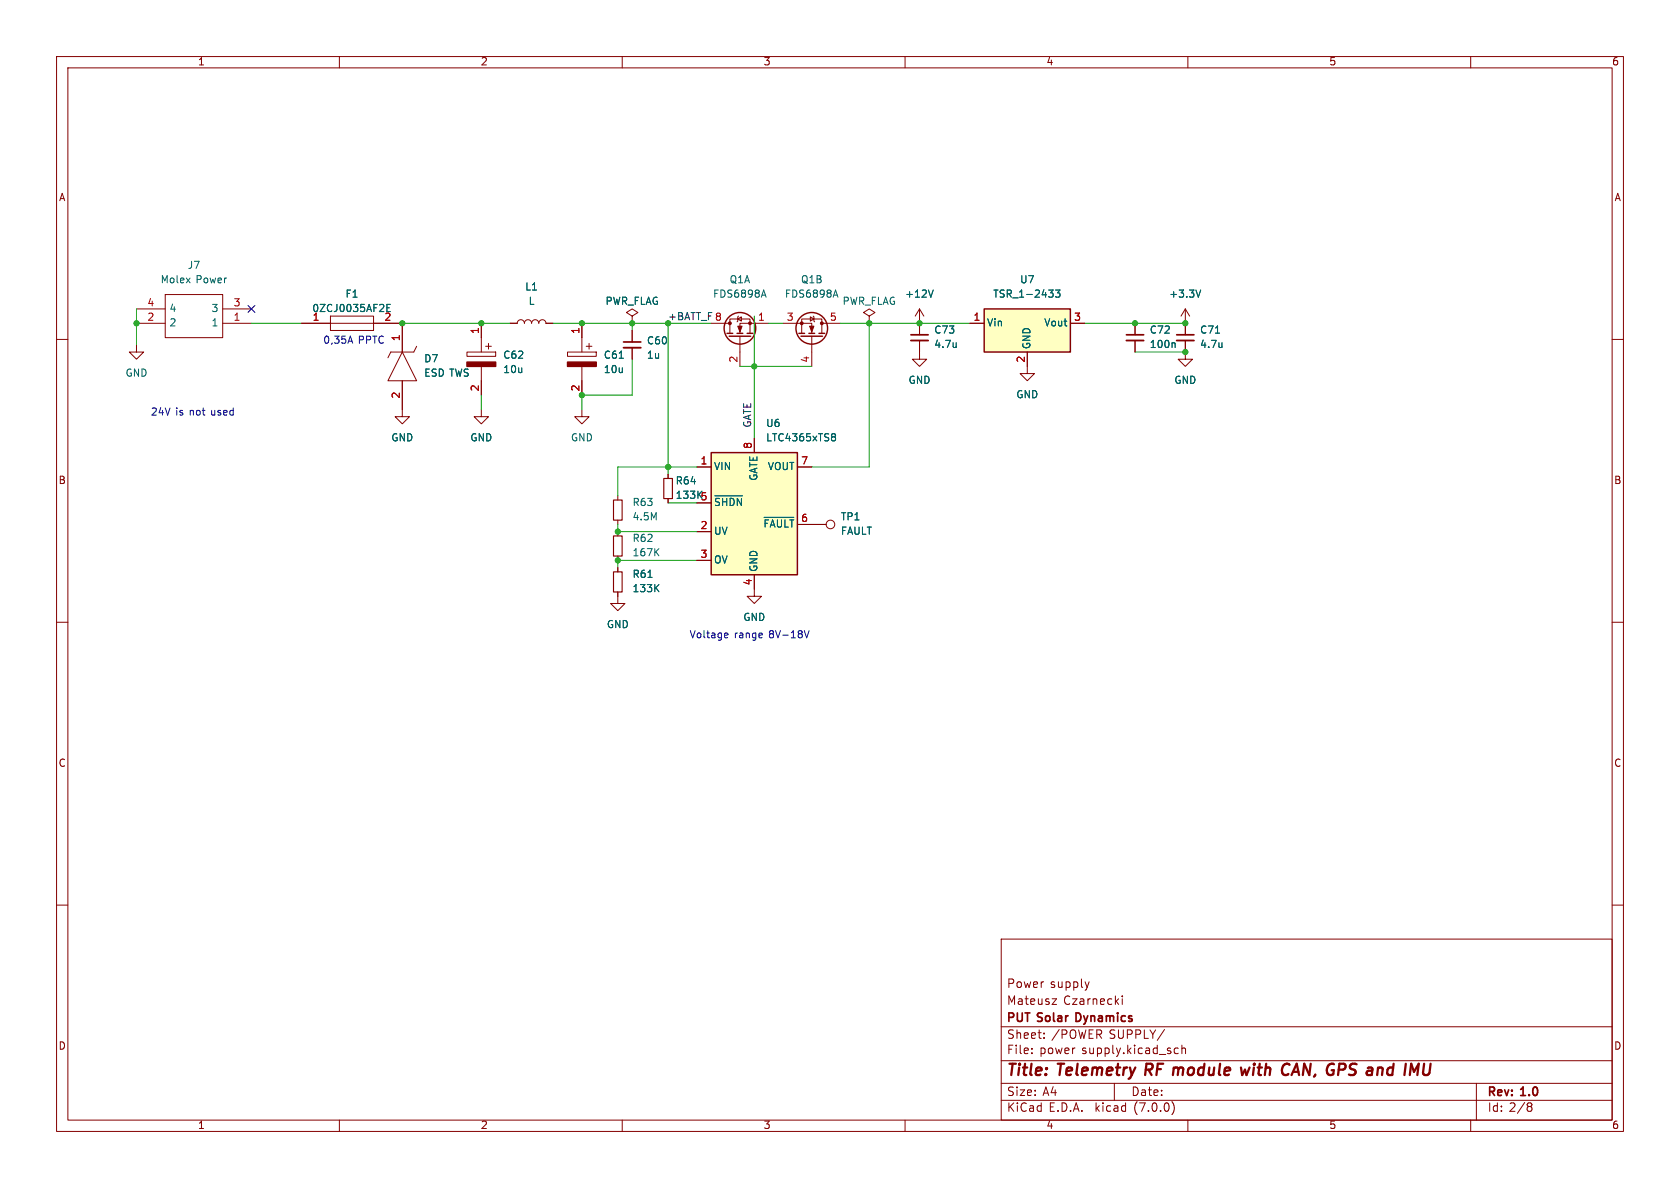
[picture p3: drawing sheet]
<svg xmlns="http://www.w3.org/2000/svg" width="297mm" height="210mm" viewBox="0 0 297 210" stroke-linecap="round" stroke-linejoin="round" font-family="sans-serif">
<g fill="none" stroke="#840000" stroke-width=".18">
<path d="M10 10h277v190h-277zM12 12h273v186h-273zM60 10v2M110 10v2M160 10v2M210 10v2M260 10v2M10 60h2M24.1 57.2h5.1M24.1 54.6h5.1M29.2 52.1h10.2v7.6h-10.2zM39.4 57.2h5"/>
<path d="M39.4 54.6h5M53.3 57.2h17.8v5M58.4 55.9h7.6v2.5h-7.6zM85.1 57.2v5M90.2 57.2h1.2a.64 .64 0 0 1 .7-.7 .64 .64 0 0 1 .6 .7 .64 .64 0 0 1 .6-.7 .64 .64 0 0 1 .7 .7 .64 .64 0 0 1 .6-.7 .64 .64 0 0 1 .6 .7 .64 .64 0 0 1 .7-.7 .64 .64 0 0 1 .6 .7h1.3M102.9 57.2v5M111.8 55.9l1-.7-1-.6-1.1 .6 1.1 .7v1.3M111.8 57.2h.1M111.8 58.4v2.1M125.7 57.2h3.3M129 58.9v-2.5h3.6v2.5M130.4 56.4l.7-.4v.8z"/>
<path d="M130.6 55.9l-.2 .1v.8l-.1 .1M130.8 59.4v5.4M135.9 57.2h-5.1v1.7M138.4 57.2h5.1v1.7M141.7 58.9v-2.5h3.6v2.5M143.3 56l.6 .4-.6 .4zM143.5 59.4v5.4M143.8 55.9l.1 .1v.8l.1 .1M145.3 57.2h3.3M153.7 55.9l1-.7-1-.6-1 .6 1 .7v1.3M153.7 57.2h.1M162.6 54.6l-.8 1.3"/>
<path d="M162.6 54.6v4.6M162.6 54.6l.7 1.3M171.4 57.2h2.6M189.2 57.2h2.6M200.7 57.2v2M209.5 54.6v4.6M209.5 54.6l-.7 1.3M209.5 54.6l.8 1.3M285 60h2M24.1 61v1.2h1.3l-1.3 1.3-1.2-1.3h1.2M71.1 67.3v6.4h1.3l-1.3 1.2-1.3-1.2h1.3M71.1 62.2l2.6 5.1h-5.1z"/>
<path d="M73.7 61.2l-.5 1h-4.1l-.5 1M82.5 62.2h5.1v.8h-5.1zM85.1 72.4v1.3h1.3l-1.3 1.2-1.3-1.2h1.3M85.1 64.8v5.1M85.9 61.2h1M86.4 60.7v1M100.3 62.2h5.1v.8h-5.1zM102.9 72.4v1.3h1.2l-1.2 1.2-1.3-1.2h1.3M102.9 64.8v5.1M103.6 61.2h1M104.1 60.7v1M111.8 61.5v2"/>
<path d="M133.3 77.5v2.5M162.6 60.2v3.3h1.2l-1.2 1.3-1.3-1.3h1.3M181.6 62.2v3.8h1.3l-1.3 1.3-1.3-1.3h1.3M200.7 60.2v2M209.5 60.2v3.3h1.3l-1.3 1.3-1.2-1.3h1.2M109.2 87.6v.8M109.2 91.9v.8M109.2 94v.7M109.2 98.3v.8M118.1 83.8v.8M118.1 88.1v.8M123.2 82.6h2.5"/>
<path d="M123.2 94h2.5M123.2 99.1h2.5M123.2 88.9h2.5M141 82.6h2.5M141 92.7h5M10 110h2M109.2 104.6v2.1h1.3l-1.3 1.3-1.3-1.3h1.3M109.2 100.3v.8M133.3 101.6v3.8h1.3l-1.3 1.3-1.2-1.3h1.2M285 110h2M10 160h2M285 160h2"/>
<path d="M177 166h108v32h-108zM186 176.6h.8l-.8 1h.8M192.5 173.6l-.3 1M198.4 176.1v.1M198.4 176.6v1M60 198v2M110 198v2M160 198v2M177 194.5h108M177 191.5h108M177 187.5h108M177 181.5h108"/>
<path d="M182.4 186.1v.2M182.4 185.3v.2M184.6 183.4v.2M184.6 182.6v.2M197 191.5v3M205.9 182l-1.3 1.9M207.2 194.7a1.72 1.72 0 0 1 0 2.3M207.7 186.2h.6M207.7 185.3h.6M208.9 185.4l.3-.1h.3l.1 1M208.9 184.8v1.5M210 198v2"/>
<path d="M260 198v2M261 191.5v6.5M270.3 195.6h.2M270.5 195l.3 .2-.3 .4M270.5 195.6l.3 .1v.5l-.3 .3h-.2"/>
<circle cx="146.8" cy="92.7" r=".76"/>
</g>
<path d="M220.9 188.7l-.5 1.3-.3-.9-.5 .9M227.9 188.1l.1 .1M229.2 188l-.9 2M251.8 188l-.2 1.7 .3 .3" fill="none" stroke="#840000" stroke-width=".4"/>
<path d="M110.2 61.5h3.1M161 60.2h3.1M199.1 60.2h3.1M208 60.2h3.1" fill="none" stroke="#840000" stroke-width=".33"/>
<path d="M161 59.2h3.1M199.1 59.2h3.1M208 59.2h3.1M110.2 60.5h3.1" fill="none" stroke="#840000" stroke-width=".3"/>
<g fill="#840000" stroke="#840000" stroke-width=".25">
<path d="M100.3 64h5.1v.8h-5.1z"/>
<path d="M82.5 64h5.1v.8h-5.1z"/>
</g>
<g fill="#ffffc2" stroke="#ffffc2" stroke-width=".18">
<path d="M125.7 80h15.3v21.6h-15.3z"/>
<path d="M174 54.6h15.2v7.6h-15.2z"/>
</g>
<g fill="none" stroke="#840000" stroke-width=".25">
<path d="M128.5 58.9h1M128.9 59.4h3.8M130.3 58.9h1M132.1 58.9h1M141.2 58.9h1M141.6 59.4h3.8M143 58.9h1M144.8 58.9h1M174 54.6h15.2v7.6h-15.2zM125.7 80h15.3v21.6h-15.3z"/>
<circle cx="130.8" cy="58" r="2.79"/>
<circle cx="143.5" cy="58" r="2.79"/>
</g>
<g fill="none" stroke="#006464" stroke-width=".18">
<path d="M68.4 54.4h.4M69 53.8h-.6v1.3M134.7 52.2h.6M135 51.3l.4 1.2M147.4 52.2h.6M147.7 51.3l.4 1.2M165 51.3l-.4 1.2M185.4 51.3h.8l-.4 .5M186.1 51.9v.5M186.6 51.3h.8l-.4 .5 .3 .1v.5l-.2 .1-.5-.1M212.3 51.3l-.5 1.2M147.2 76.7h.3l.2 .2-.2 .3"/>
<path d="M147.2 77.2h.3M147.5 77.2l.2 .3v.2l-.2 .2h-.3M207.6 60.6l.1 .2v.6M126.4 87.6h4.9M127.2 88.2l-.5-.1-.2 .4M127.7 88.1v1.3M128.5 88.1v1.3M129.8 88.6l-.2-.4-.5-.1v1.3M131.1 88.1v1.3l-.7-1.3v1.3M135.1 91.5h5.2M135.9 91.9h-.6v1.3M136.2 93.2l.4-1.3 .4 1.3"/>
<path d="M137.4 91.9v1M138.2 91.9v1M138.8 91.9v1.3M139.6 91.9h.7M140 91.9v1.3"/>
</g>
<g fill="#840000" stroke="#840000" stroke-width=".18">
<path d="M143.1 57.7h.8l-.4 1z"/>
<path d="M130.4 57.7h.8l-.4 1z"/>
<circle cx="141.7" cy="57.1" r=".25"/>
<circle cx="145.3" cy="57.1" r=".25"/>
<circle cx="132.6" cy="57.1" r=".25"/>
<circle cx="129" cy="57.1" r=".25"/>
</g>
<path d="M108.5 94.7h1.5v3.6h-1.5zM108.5 88.4h1.5v3.5h-1.5zM117.3 84.6h1.6v3.5h-1.6zM108.5 101.1h1.5v3.5h-1.5z" fill="none" stroke="#840000" stroke-width=".2"/>
<path d="M128.3 111.9l.3 .1 .1 .2-.6 .1M128.6 112.7l-.3 .1M142.2 111.5l.4 1.3 .4-1.3" fill="none" stroke="#0000c2" stroke-width=".18"/>
<g fill="none" stroke="#009600" stroke-width=".18">
<path d="M24.1 54.6v6.4M44.4 57.2h8.9M71.1 57.2h19.1M97.8 57.2h27.9M111.8 57.2v1.2M118.1 57.2v26.6M133.3 55.9v21.6M135.9 57.2h2.5M148.6 57.2h22.8M153.7 57.2v25.4h-10.2M191.8 57.2h17.7M85.1 69.9v2.5"/>
<path d="M111.8 63.5v6.4h-8.9v2.5M130.8 64.8h12.7M200.7 62.2h8.8M109.2 92.7v1.3h14M118.1 88.9h5.1M123.2 99.1h-14v1.2M123.2 82.6h-14v5"/>
</g>
<path d="M43.8 54l1.3 1.2M45.1 54l-1.3 1.2" fill="none" stroke="#000084" stroke-width=".18"/>
<g fill="#009600" stroke="#009600" stroke-width=".18">
<circle cx="24.1" cy="57.2" r=".46"/>
<circle cx="102.9" cy="69.9" r=".46"/>
<circle cx="109.2" cy="94" r=".46"/>
<circle cx="109.2" cy="99.1" r=".46"/>
<circle cx="111.8" cy="57.2" r=".46"/>
<circle cx="102.9" cy="57.2" r=".46"/>
<circle cx="71.1" cy="57.2" r=".46"/>
<circle cx="85.1" cy="57.2" r=".46"/>
<circle cx="200.7" cy="57.2" r=".46"/>
<circle cx="118.1" cy="82.6" r=".46"/>
<circle cx="153.7" cy="57.2" r=".46"/>
<circle cx="162.6" cy="57.2" r=".46"/>
<circle cx="133.3" cy="64.8" r=".46"/>
<circle cx="209.5" cy="57.2" r=".46"/>
<circle cx="209.5" cy="62.2" r=".46"/>
</g>
<g font-size="2.8" fill="#840000">
<text x="178" y="190.8">Title:</text>
<text x="187.1" y="190.8">Telemetry</text>
<text x="203.1" y="190.8">RF module</text>
<text x="221.3" y="190.8">with</text>
<text x="229.1" y="190.8">CAN, GPS and</text>
<text x="252.6" y="190.8">IMU</text>
</g>
<g font-size="2.1" fill="#840000">
<text x="178" y="177.9">Mateusz</text>
<text x="178" y="174.9">Power</text>
<text x="185.6" y="174.9">supply</text>
<text x="188" y="177.9">Czarnecki</text>
<text x="178" y="183.9">Sheet:</text>
<text x="178" y="181.1">PUT Solar</text>
<text x="185.9" y="183.9">/POWER</text>
<text x="190.8" y="181.1">Dynamics</text>
<text x="196.1" y="183.9">SUPPLY/</text>
<text x="178" y="186.6">File:</text>
<text x="183.8" y="186.6">power</text>
<text x="191.2" y="186.6">supply.kicad_sch</text>
<text x="178" y="196.8">KiCad</text>
<text x="178" y="194">Size:</text>
<text x="184.3" y="194">A4</text>
<text x="185.4" y="196.8">E.D.A.</text>
<text x="193.7" y="196.8">kicad</text>
<text x="200" y="194">Date:</text>
<text x="200.6" y="196.8">(7.0.0)</text>
<text x="263" y="194.2">Rev:</text>
<text x="263" y="196.8">Id: 2/8</text>
<text x="269" y="194.2">1.0</text>
</g>
<g font-size="1.8" fill="#840000">
<text x="35" y="11.8">1</text>
<text x="85" y="11.8">2</text>
<text x="135" y="11.8">3</text>
<text x="185" y="11.8">4</text>
<text x="235" y="11.8">5</text>
<text x="285" y="11.8">6</text>
<text x="10.4" y="35.8">A</text>
<text x="285.4" y="35.8">A</text>
<text x="10.3" y="85.8">B</text>
<text x="285.3" y="85.8">B</text>
<text x="10.3" y="135.8">C</text>
<text x="285.3" y="135.8">C</text>
<text x="10.3" y="185.8">D</text>
<text x="285.3" y="185.8">D</text>
<text x="35" y="199.8">1</text>
<text x="85" y="199.8">2</text>
<text x="135" y="199.8">3</text>
<text x="185" y="199.8">4</text>
<text x="235" y="199.8">5</text>
<text x="285" y="199.8">6</text>
</g>
<g font-size="1.8" fill="#006464">
<text x="33.1" y="47.8">J7</text>
<text x="28.3" y="50.4">Molex</text>
<text x="34.6" y="50.4">Power</text>
<text x="61" y="52.9">F1</text>
<text x="92.8" y="51.6">L1</text>
<text x="126" y="52.9">FDS6898A</text>
<text x="128.9" y="50.4">Q1A</text>
<text x="138.7" y="52.9">FDS6898A</text>
<text x="141.5" y="50.4">Q1B</text>
<text x="160" y="52.9">+12V</text>
<text x="175.5" y="52.9">TSR_1-2433</text>
<text x="180.3" y="50.4">U7</text>
<text x="206.6" y="52.9">+3.3V</text>
<text x="30" y="58">2</text>
<text x="30" y="55.4">4</text>
<text x="37.3" y="58">1</text>
<text x="37.3" y="55.4">3</text>
<text x="55.2" y="55.4">0ZCJ0035AF2E</text>
<text x="93.4" y="54.2">L</text>
<text x="107" y="54.2">PWR_FLAG</text>
<text x="148.9" y="54.2">PWR_FLAG</text>
<text x="165.1" y="59.3">C73</text>
<text x="174.5" y="58">Vin</text>
<text x="184.5" y="58">Vout</text>
<text x="203.2" y="59.3">C72</text>
<text x="212.1" y="59.3">C71</text>
<text x="74.9" y="64.3">D7</text>
<text x="88.9" y="63.7">C62</text>
<text x="106.7" y="63.7">C61</text>
<text x="114.3" y="61.2">C60</text>
<text x="114.3" y="63.7">1u</text>
<text x="165.1" y="61.8">4.7u</text>
<text x="182.4" y="61.7" transform="rotate(-90 182.4 61.7)">GND</text>
<text x="203.2" y="61.8">100n</text>
<text x="212.1" y="61.8">4.7u</text>
<text x="22.1" y="66.9">GND</text>
<text x="74.9" y="66.9">ESD TWS</text>
<text x="88.9" y="66.2">10u</text>
<text x="106.7" y="66.2">10u</text>
<text x="160.6" y="68.1">GND</text>
<text x="179.6" y="70.7">GND</text>
<text x="207.6" y="68.1">GND</text>
<text x="135.4" y="75.8">U6</text>
<text x="69.1" y="78.3">GND</text>
<text x="83.1" y="78.3">GND</text>
<text x="100.9" y="78.3">GND</text>
<text x="126.2" y="83.4">VIN</text>
<text x="135.4" y="78.3">LTC4365xTS8</text>
<text x="135.6" y="83.4">VOUT</text>
<text x="111.8" y="89.7">R63</text>
<text x="119.4" y="85.9">R64</text>
<text x="134.2" y="85.1" transform="rotate(-90 134.2 85.1)">GATE</text>
<text x="111.8" y="92.3">4.5M</text>
<text x="126.2" y="94.8">UV</text>
<text x="126.2" y="90.3">~{SHDN}</text>
<text x="134.8" y="94.1">~{FAULT}</text>
<text x="148.6" y="92.3">TP1</text>
<text x="148.6" y="94.8">FAULT</text>
<text x="111.8" y="96.1">R62</text>
<text x="111.8" y="98.6">167K</text>
<text x="126.2" y="99.9">OV</text>
<text x="134.2" y="101.1" transform="rotate(-90 134.2 101.1)">GND</text>
<text x="111.8" y="102.4">R61</text>
<text x="111.8" y="105">133K</text>
<text x="107.2" y="111.3">GND</text>
<text x="131.4" y="110">GND</text>
</g>
<g font-size="1.8" fill="#a90000">
<text x="26" y="56.9">2</text>
<text x="26" y="54.4">4</text>
<text x="41.2" y="56.9">1</text>
<text x="41.2" y="54.4">3</text>
<text x="55.2" y="56.9">1</text>
<text x="67.9" y="56.9">2</text>
<text x="84.8" y="59.1" transform="rotate(-90 84.8 59.1)">1</text>
<text x="102.6" y="59.1" transform="rotate(-90 102.6 59.1)">1</text>
<text x="134" y="56.9">1</text>
<text x="139" y="56.9">3</text>
<text x="146.7" y="56.9">5</text>
<text x="172.1" y="56.9">1</text>
<text x="189.8" y="56.9">3</text>
<text x="70.9" y="60.4" transform="rotate(-90 70.9 60.4)">1</text>
<text x="130.6" y="64.2" transform="rotate(-90 130.6 64.2)">2</text>
<text x="143.3" y="64.2" transform="rotate(-90 143.3 64.2)">4</text>
<text x="181.4" y="64.2" transform="rotate(-90 181.4 64.2)">2</text>
<text x="70.9" y="70.5" transform="rotate(-90 70.9 70.5)">2</text>
<text x="84.8" y="69.2" transform="rotate(-90 84.8 69.2)">2</text>
<text x="102.6" y="69.2" transform="rotate(-90 102.6 69.2)">2</text>
<text x="123.8" y="82.3">1</text>
<text x="133.1" y="79.4" transform="rotate(-90 133.1 79.4)">8</text>
<text x="141.6" y="82.3">7</text>
<text x="119.4" y="88.5">133K5</text>
<text x="123.8" y="93.7">2</text>
<text x="141.6" y="92.5">6</text>
<text x="123.8" y="98.8">3</text>
<text x="133.1" y="103.5" transform="rotate(-90 133.1 103.5)">4</text>
</g>
<text font-size="1.8" fill="#009600" x="118.1" y="56.8">+BATT_F 8</text>
<g font-size="1.8" fill="#0000c2">
<text x="57.1" y="61">0,35A</text>
<text x="63.4" y="61">PPTC</text>
<text x="26.7" y="73.7">24V</text>
<text x="31.1" y="73.7">is</text>
<text x="33.6" y="73.7">not</text>
<text x="37.5" y="73.7">used</text>
<text x="121.9" y="113">Voltage</text>
<text x="129.8" y="113">range</text>
<text x="136" y="113">8V-18V</text>
</g>
<text font-size="1.8" fill="#0f0f0f" x="133" y="75.7" transform="rotate(-90 133 75.7)">GATE</text>
</svg>
